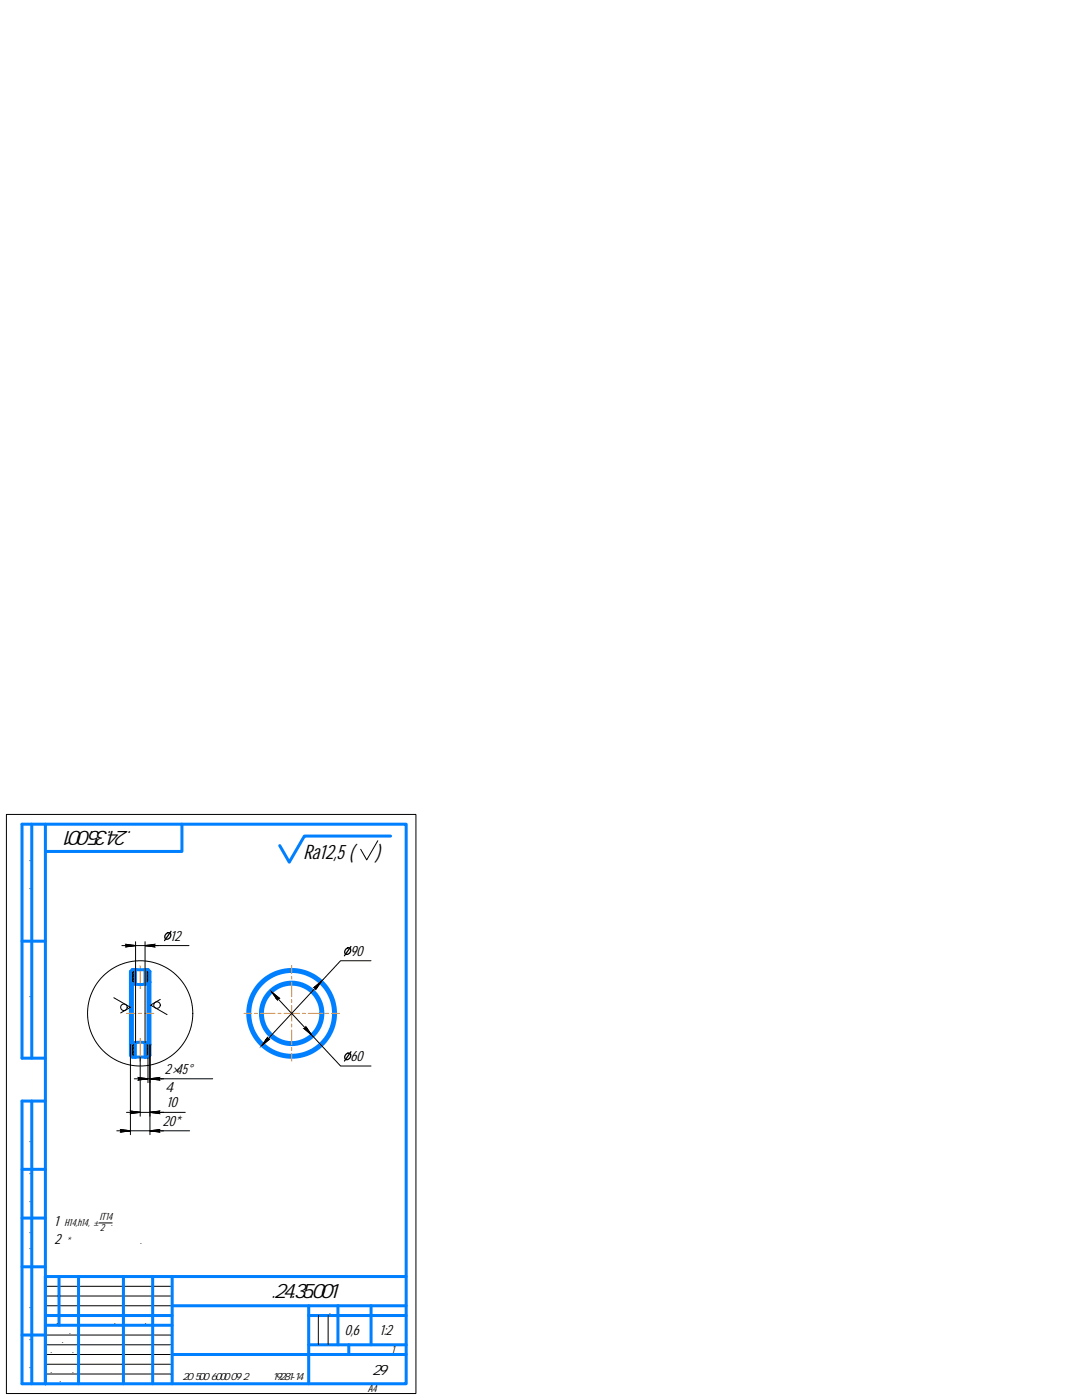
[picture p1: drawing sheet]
<svg xmlns="http://www.w3.org/2000/svg" width="216mm" height="279mm" viewBox="0 0 216 279" stroke-linecap="round" stroke-linejoin="round" font-family="sans-serif">
<g fill="none" stroke="#000" stroke-width=".25">
<path d="M26.5 193.5l-.5 .4M26.7 193.5l-.7 .7M27 193.5l-1 1M27 193.8l-1 1M27 194.1l-1 .9M27 194.3l-1 1M27 194.6l-1 1M27 194.9l-1 1M27 195.2l-.9 .9M27 195.4l-.8 .8M27 195.7l-.6 .7M27 196l-.4 .4"/>
<path d="M27 196.3l-.2 .1M29.2 193.5l-.3 .3M29.5 193.5l-.6 .5M29.6 193.6l-.7 .7M29.8 193.7l-.9 .9M29.9 193.9l-1 1M29.9 194.2l-1 .9M29.9 194.4l-1 1M29.9 194.7l-1 1M29.9 195l-1 1M29.9 195.3l-1 .9M29.9 195.5l-.8 .9"/>
<path d="M29.9 195.8l-.6 .6M33.1 186.4a.52 .52 0 0 1 .7-.3 .52 .52 0 0 1 .2 .8 .58 .58 0 0 1-.5 .5 .58 .58 0 0 1-.6-.5zM34.1 185.9l-1.3 1.8M69 189.4a.56 .56 0 0 1 .9-.1 .56 .56 0 0 1-.1 .9 .56 .56 0 0 1-1 0zM70 188.9l-1.3 1.8M26.5 208.1l-.5 .4M26.7 208.1l-.7 .7M27 208.1l-1 1M27 208.4l-1 .9M27 208.6l-1 1M27 208.9l-1 1M27 209.2l-1 1"/>
<path d="M27 209.5l-1 .9M27 209.7l-.9 1M27 210l-.8 .8M27 210.3l-.6 .6M27 210.6l-.4 .4M27 210.8l-.2 .2M29.2 208.1l-.3 .2M29.5 208.1l-.6 .5M29.6 208.2l-.7 .7M29.8 208.3l-.9 .9M29.9 208.5l-1 .9M29.9 208.7l-1 1"/>
<path d="M29.9 209l-1 1M29.9 209.3l-1 1M29.9 209.6l-1 .9M29.9 209.8l-1 1M29.9 210.1l-.9 .9M29.9 210.4l-.6 .6M69 210.4a.56 .56 0 0 1 .9-.1 .56 .56 0 0 1-.1 .9 .56 .56 0 0 1-1 0zM70 209.9l-1.3 1.9"/>
</g>
<g fill="none" stroke="#0080ff" stroke-width=".6">
<path d="M6.3 164.5v46.7M9.1 164.5h71.9v111.7h-71.9zM9.1 164.5h-4.7v46.7h4.7M36.3 164.5v5.4h-27.2M77.9 166.9h-17.2l-3 5.2-1.9-3.3M4.4 187.8h4.7M26 196l.4 .4M26.4 196.4h.6M26.4 196.4v11.7M27 196.4h1.9M27 193.5h1.9M27 193.5h-.6l-.4 .4v16.7l.4 .4h.6"/>
<path d="M27 193.5v2.9M28.9 193.5v2.9h.6M28.9 193.5h.6l.4 .4v16.7l-.4 .4h-.6M29.5 196.4v11.7M29.9 196l-.4 .4M6.3 219.7v56.5M9.1 219.7h-4.7v56.5h4.7M26.4 208.1h.6M26.4 208.1l-.4 .4M27 211h1.9M27 208.1h1.9M27 208.1v2.9"/>
<path d="M28.9 208.1v2.9M28.9 208.1h.6M29.5 208.1l.4 .4M4.4 233.4h4.7M4.4 252.8h4.7M4.4 243.1h4.7M11.8 254.8v9.7M15.7 254.8v21.4M24.6 254.8v21.4M30.5 254.8v21.4M34.4 254.8v21.4M81 254.8h-71.9v21.4"/>
<path d="M4.4 266.4h4.7M9.1 262.5h25.3M9.1 264.5h25.3M34.4 270.3h46.6M34.4 260.6h46.6M61.6 262.5h19.4M61.6 260.6v15.6M61.6 268.4h19.4M67.4 260.6v7.8M69.6 268.4v1.9M74 260.6v7.8"/>
<circle cx="58.2" cy="202.2" r="8.4"/>
<circle cx="58.2" cy="202.2" r="5.8"/>
<circle cx="58.2" cy="202.2" r="6.2"/>
<circle cx="58.2" cy="202.2" r="8.8"/>
</g>
<g fill="none" stroke="#ff8000" stroke-width=".2">
<path d="M28 192.7v4.6M58.2 192.7v1.6M58.2 194.8v.6M58.2 196v2.9M58.2 199.5v.6M25.2 202.2h1.9M27.7 202.2h.6M28 207.2v4.6M28.9 202.2h1.8M48.7 202.2h1.5M50.8 202.2h.6M52 202.2h2.9"/>
<path d="M55.5 202.2h.6M56.6 202.2h3.2M58.2 200.7v3.1M58.2 204.4v.6M58.2 205.5v3M58.2 209.1v.5M58.2 210.2v1.6M60.3 202.2h.6M61.5 202.2h2.9M65 202.2h.6M66.2 202.2h1.5"/>
</g>
<g fill="none" stroke="#000" stroke-width=".2">
<path d="M1.3 162.5h81.7v115.6h-81.7zM75.4 167.8l-2.2 3.8-1.2-2.1M22.7 199.1l3.3 1.9-1.9 1.2M24.3 188.7h2.8l-2 .3 .2-.3-.2-.2 2 .2h10.6M27.1 187.9v20.2M28.9 188.7l2 .3-.2-.3 .2-.2-2 .2h2.8M28.9 187.9v20.2M32 199.5l-2 1.1 3.3 1.9M54.2 198l1.5 1.2-.3 .1v.3zM54.2 198l13.8 14.7h6M62.6 197.1l1.6-1.3-1.2 1.6v-.3zM74 191.7h-6l-15.8 17"/>
<path d="M26 208.5v18M26.8 215.3h2.7l-1.9 .3 .2-.3-.2-.3 1.9 .3h12.9M28 211v11.8M29.5 211v5.1M29.9 215.3l2 .3-.2-.3 .2-.3-2 .3h2.7M29.9 208.5v18M53.4 207.1v.3h.4l-1.6 1.3zM60.7 205.3l.3-.1v-.3l1.2 1.6zM23.3 225.7h2.7l-1.9 .2 .2-.2-.2-.3 1.9 .3h11.8M25.2 222h2.8l-2 .3 .2-.3-.2-.3 2 .3h4.6M29.9 225.7l2 .2-.2-.2 .2-.3-2 .3h2.7M29.9 222l2 .3-.2-.3 .2-.3-2 .3h2.7"/>
<path d="M32.6 222h4.4M9.1 258.6h25.3M9.1 256.7h25.3M19.8 244.1h2.6M9.1 260.6h25.3M9.1 266.4h25.3M9.1 268.4h25.3M9.1 270.3h25.3M9.1 272.3h25.3M9.1 274.2h25.3M63.5 262.5v5.9M65.5 262.5v5.9"/>
<circle cx="24.7" cy="201" r=".65"/>
<circle cx="28" cy="202.2" r="10.5"/>
<circle cx="31.3" cy="200.6" r=".65"/>
</g>
<path d="M32.8 185.5v2.8M68.7 188.5v2.8M33 212.1v6.4M33.4 218.8v2.8M68.7 209.5v2.9M32.6 222.5v2.8" fill="none" stroke="#fff" stroke-width=".2"/>
<g fill="#fff" stroke="#fff" stroke-width=".2">
<path d="M32.6 225.3h4.3v-2.8zM32.6 222.5h4.3l-4.3 2.8z"/>
<path d="M36.1 218.8l-2.7 2.8h2.7zM33.4 218.8h2.7l-2.7 2.8z"/>
<path d="M33 218.5h8.3v-6.4zM33 212.1h8.3l-8.3 6.4z"/>
<path d="M32.8 188.3h4v-2.8zM32.8 185.5h4l-4 2.8z"/>
<path d="M68.7 191.3h4.4v-2.8zM68.7 188.5h4.4l-4.4 2.8z"/>
<path d="M68.7 212.4h4.4v-2.9zM68.7 209.5h4.4l-4.4 2.9z"/>
</g>
<g fill="#000" stroke="#000" stroke-width=".2">
<path d="M54.2 198l1.5 1.2h-.6zM55.1 199.2h.6zM62.6 197.1h.7zM62.6 197.1l1.6-1.3-.9 1.3zM53.1 207.4h.7zM53.4 207.1v.3h-.3zM61 205.2l.3 .1zM61 204.9l.3 .3h-.3z"/>
<path d="M25.1 188.5l2 .2h-1.8zM25.3 188.7l-.2 .3 2-.3z"/>
<path d="M28.9 188.7l2-.2-.2 .2zM28.9 188.7l2 .3-.2-.3z"/>
<path d="M55.1 199.2l.3 .1zM55.1 199.3h.3v.3z"/>
<path d="M62.6 197.1h.6zM63 197.1h.2l-.2 .3z"/>
<path d="M27.6 215l1.9 .3h-1.7zM27.8 215.3l-.2 .3 1.9-.3z"/>
<path d="M29.9 215.3l2-.3-.2 .3zM29.9 215.3l2 .3-.2-.3z"/>
<path d="M53.1 207.4h.7zM53.1 207.4h.7l-1.6 1.3z"/>
<path d="M60.7 205.3h.6zM60.7 205.3h.6l.9 1.2z"/>
<path d="M24.1 225.4l1.9 .3h-1.7zM24.3 225.7l-.2 .2 1.9-.2z"/>
<path d="M26 221.7l2 .3h-1.8zM26.2 222l-.2 .3 2-.3z"/>
<path d="M29.9 225.7l2-.3-.2 .3zM29.9 225.7l2 .2-.2-.2z"/>
<path d="M29.9 222l2-.3-.2 .3zM29.9 222l2 .3-.2-.3z"/>
</g>
<g font-size="4.1">
<text x="33.2" y="165.8" transform="rotate(-180 33.2 165.8)">МТСП.24.35.001</text>
<text x="60.5" y="171.4">Ra12,5 (</text>
<text x="75" y="171.4">)</text>
<text x="47.1" y="259.1">МТСП.24.35.001</text>
</g>
<g font-size="2.9">
<text x="34" y="187.7">12</text>
<text x="69.9" y="190.7">90</text>
<text x="32.9" y="214.3">2×45°</text>
<text x="69.9" y="211.8">60</text>
<text x="32.9" y="217.9">4 фаски</text>
<text x="33.3" y="221">10</text>
<text x="32.5" y="224.7">20*</text>
<text x="10.9" y="244.8">1</text>
<text x="10.9" y="248.3">2</text>
<text x="68.8" y="266.4">0,6</text>
<text x="75.8" y="266.4">1:2</text>
<text x="64.7" y="274.3">МехТрест29</text>
</g>
<g font-size="2.1">
<text x="6.1" y="180.7" transform="rotate(-90 6.1 180.7)">Перв. примен.</text>
<text x="6.1" y="202.8" transform="rotate(-90 6.1 202.8)">Справ. №</text>
<text x="6.1" y="231.2" transform="rotate(-90 6.1 231.2)">Подп. и дата</text>
<text x="6.1" y="242.5" transform="rotate(-90 6.1 242.5)">Инв. № дубл.</text>
<text x="12.9" y="244.8">H14,h14, ±</text>
<text x="19.9" y="243.5">IT14</text>
<text x="20" y="245.7">2</text>
<text x="22.2" y="244.8">.</text>
<text x="13.2" y="248.3">* Размер для справок.</text>
<text x="6.1" y="252.5" transform="rotate(-90 6.1 252.5)">Взам. инв. №</text>
<text x="62.9" y="262.3">Лит.</text>
<text x="68.3" y="262.3">Масса</text>
<text x="74.2" y="262.3">Масштаб</text>
<text x="6.1" y="264.3" transform="rotate(-90 6.1 264.3)">Подп. и дата</text>
<text x="9.2" y="266.1">Разраб.</text>
<text x="9.2" y="268.1">Пров.</text>
<text x="9.2" y="264.2">Изм.</text>
<text x="11.9" y="264.2">Лист</text>
<text x="15.8" y="266.2">Иванов</text>
<text x="17" y="264.2">№ докум.</text>
<text x="25.7" y="264.2">Подп.</text>
<text x="30.6" y="264.2">Дата</text>
<text x="6.1" y="275.6" transform="rotate(-90 6.1 275.6)">Инв. № подл.</text>
<text x="9.2" y="270">Т.контр.</text>
<text x="9.2" y="273.9">Н.контр.</text>
<text x="9.2" y="275.9">Утв.</text>
<text x="36.4" y="275.4">20х500х6000 09Г2С ГОСТ 19281-14</text>
<text x="62" y="270">Лист</text>
<text x="70.2" y="270">Листов</text>
<text x="78.2" y="270">1</text>
<text x="38.3" y="277.8">Копировал</text>
<text x="65.6" y="277.8">Формат</text>
<text x="73.4" y="277.8">A4</text>
</g>
</svg>
